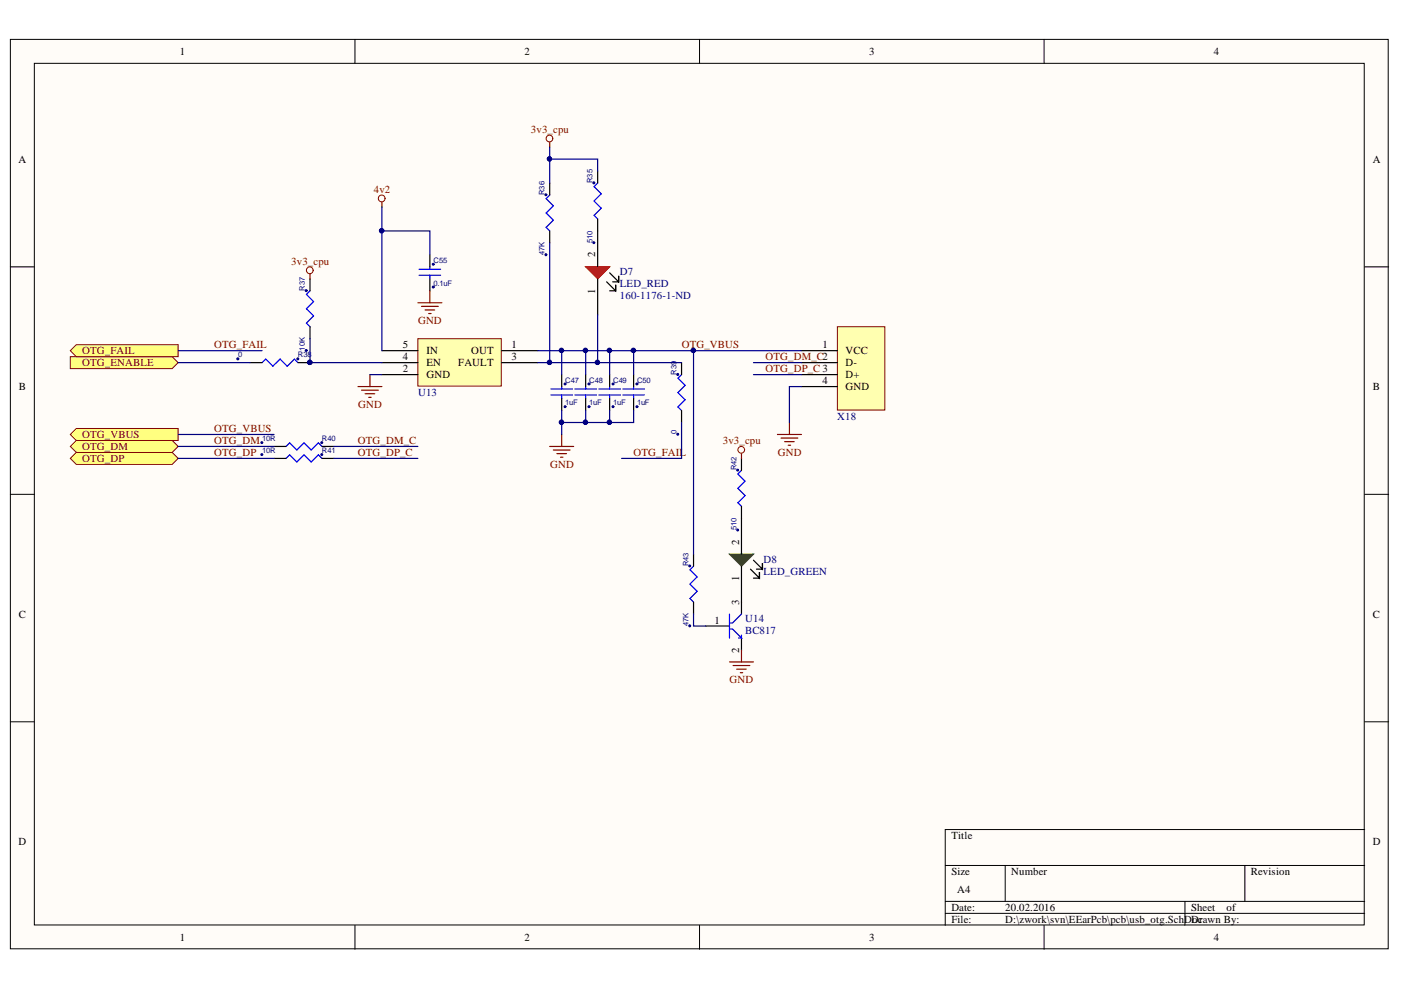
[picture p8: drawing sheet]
<svg xmlns="http://www.w3.org/2000/svg" width="297mm" height="210mm" viewBox="0 0 297 210" stroke-linecap="round" stroke-linejoin="round" font-family="sans-serif">
<g fill="#fffcf8" stroke="#000" stroke-width=".21">
<path d="M2.2 8.4h292.1v192.8h-292.1z"/>
<path d="M7.3 13.4h281.9v182.7h-281.9z"/>
</g>
<g fill="none" stroke="#000" stroke-width=".21">
<path d="M75.3 8.4v5M148.3 8.4v5M221.4 8.4v5M2.2 56.6h5.1M289.3 56.6h5.1M2.2 104.8h5.1M289.3 104.8h5.1M2.2 153h5.1M289.3 153h5.1M289.3 175.9h-88.9v20.3M75.3 196.2v5.1M148.3 196.2v5.1"/>
<path d="M200.4 183.5h88.9M200.4 191.1h88.9M200.4 193.7h88.9M213.1 183.5v7.6M221.4 196.2v5.1M251.2 191.1v5.1M263.9 183.5v7.6"/>
</g>
<path d="M177.5 69.3h10.1v17.6h-10.1z" fill="#ffffb0" stroke="#800000" stroke-width=".21"/>
<path d="M169.9 74.3h7.6M169.9 76.9h7.6M169.9 79.4h7.6M169.9 82h7.6" fill="none" stroke="#000" stroke-width=".25"/>
<path d="M88.6 71.8h17.7v10.1h-17.7z" fill="#ffffb0" stroke="#800000" stroke-width=".21"/>
<path d="M81 74.3h7.6M81 79.4h7.6M81 76.9h7.6M106.4 74.3h7.6M106.4 76.9h7.6" fill="none" stroke="#000" stroke-width=".25"/>
<path d="M14.9 75.6h21.6l1.3 1.3-1.3 1.3h-21.6z" fill-rule="evenodd" fill="#ffff80" stroke="#800000" stroke-width=".21"/>
<g fill="none" stroke="#800000" stroke-width=".21">
<circle cx="65.7" cy="57.3" r=".72"/>
<circle cx="80.9" cy="42.1" r=".72"/>
</g>
<g fill="none" stroke="#800000" stroke-width=".25">
<path d="M65.7 58.1v1M81 42.9v1M78.4 79.4v2.6M75.9 82h5.1M76.7 82.7h3.5M77.4 83.5h2M78.2 84.2h.5M116.5 94.7h5.1M117.3 95.4h3.6M118.1 96.2h2M118.8 96.9h.5M119.1 92.1v2.6"/>
<path d="M164.8 92.1h5.1M165.6 92.9h3.6M166.4 93.6h2M167.1 94.4h.5M167.4 89.6v2.5"/>
</g>
<g fill="none" stroke="#00f" stroke-width=".25">
<path d="M55.6 76.9l.7-.8 1.5 1.5 1.6-1.5 1.5 1.5 1.5-1.5 .8 .8M65.7 61.7l-.7 .7 1.5 1.5-1.5 1.6 1.5 1.5-1.5 1.5 .7 .8M116.8 83.7h4.6M116.8 82.5h4.6M119.1 82v.5M119.1 83.7v.8M121.9 83.7h4.6M121.9 82.5h4.6M124.2 82v.5M124.2 83.7v.8M127 83.7h4.5M127 82.5h4.5"/>
<path d="M129.3 82v.5M129.3 83.7v.8M132.1 83.7h4.5M132.1 82.5h4.5M134.3 82v.5M134.3 83.7v.8"/>
</g>
<path d="M65.7 59.1v2.6M53 76.9h2.6M63.2 76.9h2.5M65.7 69.3v2.5M119.1 79.4v2.6M124.2 79.4v2.6M129.3 79.4v2.6M134.3 79.4v2.6M119.1 84.5v2.5M124.2 84.5v2.5M129.3 84.5v2.5M134.3 84.5v2.5" fill="none" stroke="#000" stroke-width=".25"/>
<g fill="#000080" stroke="#000080" stroke-width=".21">
<circle cx="64.9" cy="61.6" r=".21"/>
<circle cx="64.9" cy="74.3" r=".2"/>
<circle cx="65.7" cy="76.8" r=".46"/>
<circle cx="63.1" cy="76.1" r=".21"/>
<circle cx="50.4" cy="76.1" r=".22"/>
<circle cx="119.8" cy="81.4" r=".2"/>
<circle cx="119.8" cy="86.2" r=".2"/>
<circle cx="124.9" cy="81.4" r=".21"/>
<circle cx="124.9" cy="86.2" r=".21"/>
<circle cx="130" cy="81.4" r=".2"/>
<circle cx="130" cy="86.2" r=".2"/>
<circle cx="135" cy="81.4" r=".21"/>
<circle cx="135" cy="86.2" r=".21"/>
</g>
<g fill="#ffff80" stroke="#800000" stroke-width=".21">
<path d="M14.9 94.7l1.3-1.3h20.3l1.3 1.3-1.3 1.2h-20.3z" fill-rule="evenodd"/>
<path d="M14.9 97.2l1.3-1.3h20.3l1.3 1.3-1.3 1.3h-20.3z" fill-rule="evenodd"/>
<path d="M14.9 74.3l1.3-1.2h21.6v2.5h-21.6z" fill-rule="evenodd"/>
<path d="M14.9 92.1l1.3-1.3h21.6v2.6h-21.6z" fill-rule="evenodd"/>
</g>
<path d="M126.7 38.8l-.7 .8 1.5 1.5-1.5 1.5 1.5 1.5-1.5 1.6 .7 .7M116.5 41.4l-.7 .7 1.5 1.5-1.5 1.6 1.5 1.5-1.5 1.5 .7 .8M144.5 79.4l-.8 .8 1.6 1.5-1.6 1.5 1.6 1.6-1.6 1.5 .8 .7" fill="none" stroke="#00f" stroke-width=".25"/>
<path d="M116.5 38.8v2.6M126.7 36.3v2.5M116.5 49v2.5M126.7 46.4v2.6M144.5 76.9v2.5M144.5 87v2.6" fill="none" stroke="#000" stroke-width=".25"/>
<g fill="#000080" stroke="#000080" stroke-width=".21">
<circle cx="143.7" cy="79.4" r=".21"/>
<circle cx="143.7" cy="92.1" r=".2"/>
<circle cx="115.7" cy="41.3" r=".2"/>
<circle cx="115.7" cy="54" r=".21"/>
<circle cx="125.9" cy="38.8" r=".21"/>
<circle cx="125.9" cy="51.5" r=".2"/>
</g>
<circle cx="116.5" cy="29.4" r=".71" fill="none" stroke="#800000" stroke-width=".21"/>
<path d="M116.5 30.2v1" fill="none" stroke="#800000" stroke-width=".25"/>
<path d="M124.2 56.6h5.1l-2.6 2.5z" fill="#f00"/>
<path d="M124.2 56.6h5.1l-2.6 2.5z" fill="none" stroke="#f00" stroke-width=".25"/>
<path d="M126.7 49v7.6M126.7 59.1v7.6M128.6 59.8l1.9 1.9v-1.3v1.3h-1.2M129.3 57.8l1.9 2v-1.3v1.3h-1.3M157.2 97.2v2.5M157.2 107.3v2.6M149.6 132.7h5.1M157.2 127.7v2.5M157.2 135.3v2.5" fill="none" stroke="#000" stroke-width=".25"/>
<path d="M157.2 99.7l-.8 .8 1.6 1.5-1.6 1.5 1.6 1.6-1.6 1.5 .8 .7M154.7 133.4h.6l1.9 1.9h-.6M154.7 130.2v5.1M157.2 130.2l-1.9 1.9h-.6M157.2 134.6v.7" fill="none" stroke="#00f" stroke-width=".25"/>
<g fill="#000080" stroke="#000080" stroke-width=".21">
<circle cx="156.4" cy="99.7" r=".2"/>
<circle cx="156.4" cy="112.4" r=".2"/>
</g>
<path d="M154.7 117.5h5l-2.5 2.5z" fill="#00bf00"/>
<path d="M154.7 117.5h5l-2.5 2.5z" fill="none" stroke="#00bf00" stroke-width=".25"/>
<path d="M91.1 54v2.6M91.1 59.1v2.6M58.1 94.7h2.5M58.1 97.2h2.5M68.3 94.7h2.5M68.3 97.2h2.5M147 117.5v2.5M157.2 109.9v7.6M159.7 118.8l2 1.9v-1.3v1.3h-1.3M147 127.7v2.5M157.2 120v7.7M159.1 120.7l1.9 1.9v-1.3v1.3h-1.3" fill="none" stroke="#000" stroke-width=".25"/>
<circle cx="157.2" cy="95.4" r=".71" fill="none" stroke="#800000" stroke-width=".21"/>
<path d="M88.6 64.2h5.1M89.4 65h3.5M90.1 65.7h2.1M90.9 66.5h.5M91.1 61.7v2.5M157.2 96.2v1M157.2 137.8v2.5M154.7 140.3h5M155.4 141.1h3.6M156.2 141.9h2M157 142.6h.5" fill="none" stroke="#800000" stroke-width=".25"/>
<path d="M88.9 58.4h4.5M88.9 57.1h4.5M91.1 56.6v.5M91.1 58.4v.7M60.6 94.7l.8-.8 1.5 1.5 1.6-1.5 1.5 1.5 1.5-1.5 .8 .8M60.6 97.2l.8-.8 1.5 1.6 1.6-1.6 1.5 1.6 1.5-1.6 .8 .8M147 120l-.7 .8 1.5 1.5-1.5 1.5 1.5 1.6-1.5 1.5 .7 .8" fill="none" stroke="#00f" stroke-width=".25"/>
<g fill="#000080" stroke="#000080" stroke-width=".21">
<circle cx="146.2" cy="120" r=".2"/>
<circle cx="146.2" cy="132.7" r=".21"/>
<circle cx="68.2" cy="93.8" r=".2"/>
<circle cx="55.5" cy="93.8" r=".2"/>
<circle cx="68.2" cy="96.4" r=".2"/>
<circle cx="55.5" cy="96.4" r=".2"/>
<circle cx="91.9" cy="56" r=".2"/>
<circle cx="91.8" cy="60.9" r=".21"/>
<circle cx="65.7" cy="76.8" r=".46"/>
<circle cx="129.2" cy="74.3" r=".46"/>
<circle cx="124.1" cy="74.3" r=".46"/>
<circle cx="119" cy="74.3" r=".46"/>
<circle cx="129.2" cy="89.5" r=".46"/>
<circle cx="124.1" cy="89.5" r=".46"/>
<circle cx="116.5" cy="76.8" r=".46"/>
<circle cx="116.5" cy="33.7" r=".46"/>
<circle cx="126.7" cy="76.8" r=".46"/>
<circle cx="147" cy="74.3" r=".46"/>
<circle cx="80.9" cy="48.9" r=".46"/>
<circle cx="134.3" cy="74.3" r=".46"/>
<circle cx="119" cy="89.5" r=".46"/>
</g>
<g fill="none" stroke="#000080" stroke-width=".25">
<path d="M116.5 33.7h10.2v2.6M116.5 31.2v7.6M81 43.9v30.4M81 49h10.1v5M116.5 51.5v25.4M37.8 76.9h15.2M37.8 74.3h17.8M65.7 71.8v5.1h15.3M78.4 79.4h2.6M114 76.9h30.5M114 74.3h20.3v5.1M119.1 74.3v5.1"/>
<path d="M124.2 74.3v5.1M126.7 66.7v10.2M129.3 74.3v5.1M134.3 74.3h35.6M147 74.3v43.2M159.7 76.9h10.2M159.7 79.4h10.2M37.8 94.7h20.3M37.8 97.2h20.3M37.8 92.1h20.3M70.8 94.7h17.8M70.8 97.2h17.8"/>
<path d="M119.1 87v5.1M124.2 87v2.6M129.3 87v2.6M134.3 87v2.6h-15.2M144.5 89.6v7.6h-12.7M169.9 82h-2.5v7.6M147 130.2v2.5h2.6"/>
</g>
<g font-size="2.3">
<text x="38.1" y="11.7">1</text>
<text x="111.2" y="11.7">2</text>
<text x="184.3" y="11.7">3</text>
<text x="257.4" y="11.7">4</text>
<text x="3.9" y="34.5">A</text>
<text x="291.1" y="34.5">A</text>
<text x="126.2" y="54.6" transform="rotate(-90 126.2 54.6)">2</text>
<text x="126.2" y="62.3" transform="rotate(-90 126.2 62.3)">1</text>
<text x="85.4" y="76.4">4</text>
<text x="85.4" y="73.9">5</text>
<text x="90.4" y="77.7">EN</text>
<text x="90.4" y="75.1">IN</text>
<text x="97.2" y="77.7">FAULT</text>
<text x="99.9" y="75.1">OUT</text>
<text x="108.4" y="73.9">1</text>
<text x="108.4" y="76.4">3</text>
<text x="174.4" y="73.9">1</text>
<text x="179.3" y="75.1">VCC</text>
<text x="179.3" y="77.7">D-</text>
<text x="4" y="82.7">B</text>
<text x="85.4" y="78.9">2</text>
<text x="90.4" y="80.2">GND</text>
<text x="174.4" y="81.5">4</text>
<text x="179.3" y="80.2">D+</text>
<text x="179.3" y="82.7">GND</text>
<text x="291.1" y="82.7">B</text>
<text x="156.7" y="115.5" transform="rotate(-90 156.7 115.5)">2</text>
<text x="156.7" y="123.2" transform="rotate(-90 156.7 123.2)">1</text>
<text x="4" y="131">C</text>
<text x="156.7" y="128.2" transform="rotate(-90 156.7 128.2)">3</text>
<text x="291.1" y="131">C</text>
<text x="151.5" y="132.2">1</text>
<text x="156.7" y="138.4" transform="rotate(-90 156.7 138.4)">2</text>
<text x="3.9" y="179.2">D</text>
<text x="201.7" y="177.9">Title</text>
<text x="291.1" y="179.2">D</text>
<text x="201.7" y="185.6">Size</text>
<text x="214.4" y="185.6">Number</text>
<text x="265.2" y="185.6">Revision</text>
<text x="203" y="189.4">A4</text>
<text x="201.7" y="193.2">Date:</text>
<text x="201.7" y="195.7">File:</text>
<text x="213.1" y="193.2">20.02.2016</text>
<text x="213.1" y="195.7">D:\zwork\svn\EEarPcb\pcb\usb_otg.SchDDrawn By:</text>
<text x="252.5" y="193.2">Sheet</text>
<text x="252.7" y="195.7">oc</text>
<text x="260.1" y="193.2">of</text>
<text x="38.1" y="199.5">1</text>
<text x="111.2" y="199.5">2</text>
<text x="184.3" y="199.5">3</text>
<text x="257.4" y="199.5">4</text>
</g>
<g font-size="2.3" fill="#800000">
<text x="112.6" y="28.1">3v3_cpu</text>
<text x="79.2" y="40.8">4v2</text>
<text x="61.7" y="56.1">3v3_cpu</text>
<text x="88.6" y="68.8">GND</text>
<text x="17.4" y="77.7">OTG_ENABLE</text>
<text x="17.4" y="75.1">OTG_FAIL</text>
<text x="45.4" y="73.9">OTG_FAIL</text>
<text x="144.5" y="73.9">OTG_VBUS</text>
<text x="162.3" y="76.4">OTG_DM_C2</text>
<text x="162.3" y="78.9">OTG_DP_C 3</text>
<text x="75.9" y="86.5">GND</text>
<text x="17.4" y="95.4">OTG_DM</text>
<text x="17.4" y="92.9">OTG_VBUS</text>
<text x="45.4" y="94.1">OTG_DM</text>
<text x="45.4" y="91.6">OTG_VBUS</text>
<text x="75.9" y="94.1">OTG_DM_C</text>
<text x="153.2" y="94.1">3v3_cpu</text>
<text x="17.4" y="97.9">OTG_DP</text>
<text x="45.4" y="96.7">OTG_DP</text>
<text x="75.9" y="96.7">OTG_DP_C</text>
<text x="116.6" y="99.2">GND</text>
<text x="134.3" y="96.7">OTG_FAIL</text>
<text x="164.9" y="96.7">GND</text>
<text x="154.7" y="144.9">GND</text>
</g>
<g font-size="2.3" fill="#000080">
<text x="131.4" y="58.4">D7</text>
<text x="131.4" y="63.5">160-1176-1-ND</text>
<text x="131.4" y="60.9">LED_RED</text>
<text x="88.6" y="84">U13</text>
<text x="177.5" y="89.1">X18</text>
<text x="161.9" y="119.3">D8</text>
<text x="161.9" y="121.8">LED_GREEN</text>
<text x="158" y="132">U14</text>
<text x="158" y="134.5">BC817</text>
</g>
<g font-size="1.6" fill="#000080">
<text x="115.4" y="41.3" transform="rotate(-90 115.4 41.3)">R36</text>
<text x="125.6" y="38.8" transform="rotate(-90 125.6 38.8)">R35</text>
<text x="125.6" y="51.5" transform="rotate(-90 125.6 51.5)">510</text>
<text x="91.9" y="55.8">C55</text>
<text x="115.4" y="54.1" transform="rotate(-90 115.4 54.1)">47K</text>
<text x="64.6" y="61.7" transform="rotate(-90 64.6 61.7)">R37</text>
<text x="91.9" y="60.6">0.1uF</text>
<text x="50.5" y="75.8">0</text>
<text x="63.2" y="75.8">R38</text>
<text x="64.6" y="74.4" transform="rotate(-90 64.6 74.4)">10K</text>
<text x="119.8" y="81.1">C47</text>
<text x="124.9" y="81.1">C48</text>
<text x="130" y="81.1">C49</text>
<text x="135.1" y="81.1">C50</text>
<text x="143.4" y="79.4" transform="rotate(-90 143.4 79.4)">R39</text>
<text x="119.8" y="85.9">1uF</text>
<text x="124.9" y="85.9">1uF</text>
<text x="130" y="85.9">1uF</text>
<text x="135.1" y="85.9">1uF</text>
<text x="55.6" y="93.5">10R</text>
<text x="68.2" y="93.5">R40</text>
<text x="143.4" y="92.1" transform="rotate(-90 143.4 92.1)">0</text>
<text x="55.6" y="96.1">10R</text>
<text x="68.2" y="96.1">R41</text>
<text x="156.1" y="99.7" transform="rotate(-90 156.1 99.7)">R42</text>
<text x="156.1" y="112.5" transform="rotate(-90 156.1 112.5)">510</text>
<text x="146" y="120.1" transform="rotate(-90 146 120.1)">R43</text>
<text x="146" y="132.7" transform="rotate(-90 146 132.7)">47K</text>
</g>
</svg>
